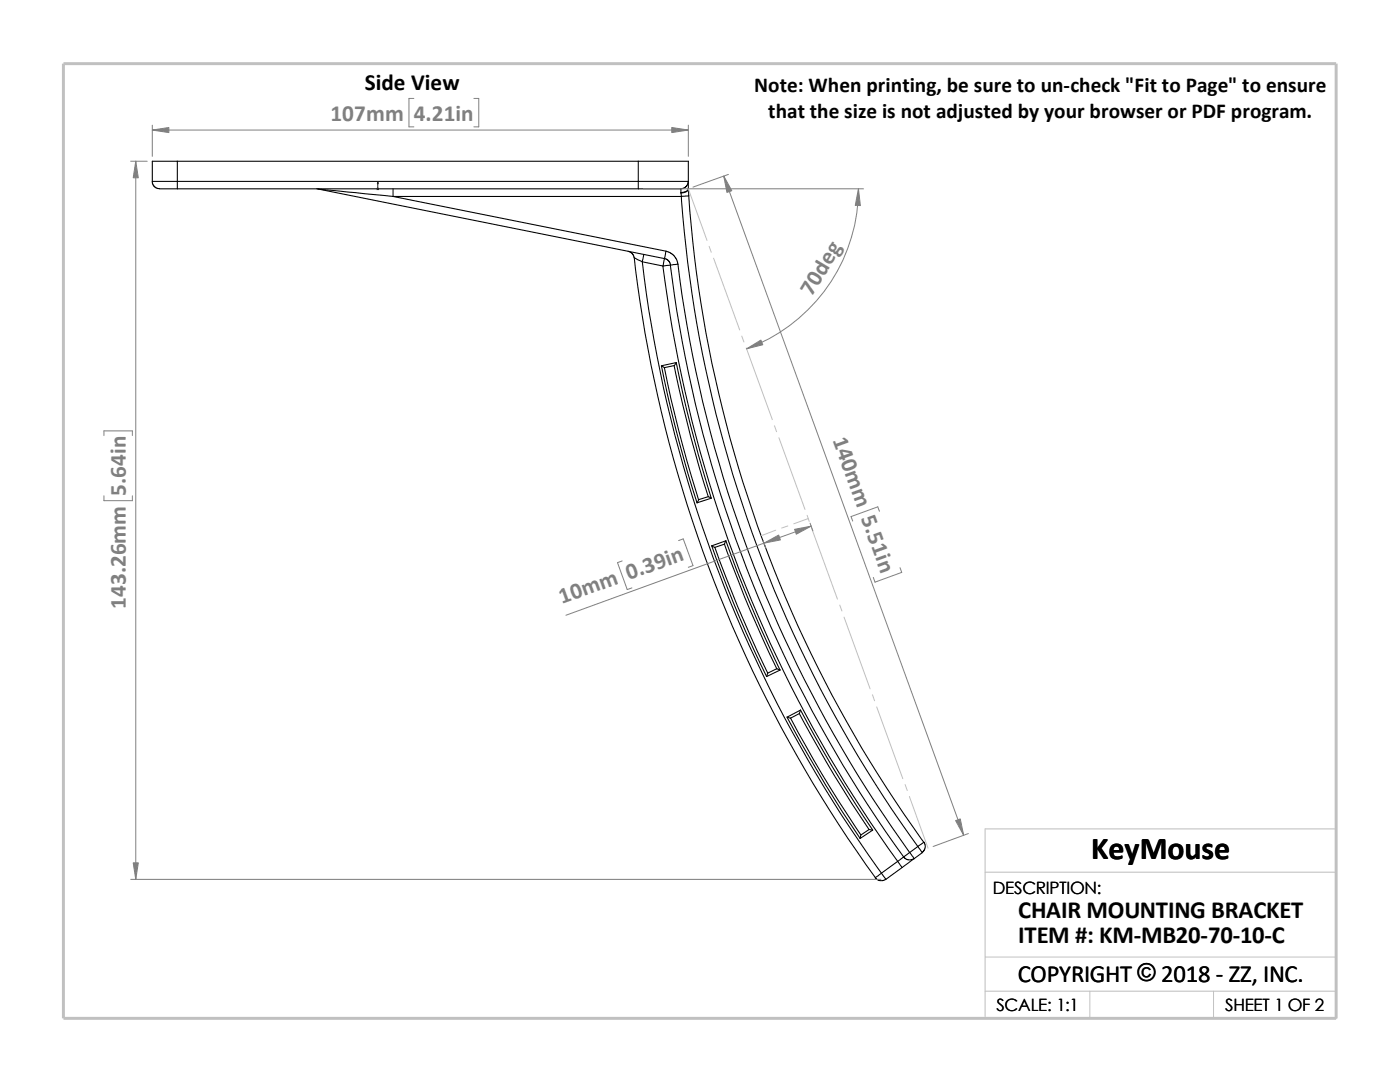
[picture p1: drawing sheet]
<svg xmlns="http://www.w3.org/2000/svg" width="279mm" height="216mm" viewBox="0 0 279 216" stroke-linecap="round" stroke-linejoin="round" font-family="sans-serif">
<g fill="none" stroke="#c0c0c0" stroke-width=".2">
<path d="M137.4 37.7l3.7 10.3M141.5 49.1l.4 1.2M142.4 51.5l5.2 14.3M148 67.1l.5 1.1M148.9 69.4l5.2 14.3M154.6 85l.4 1.1M155.4 87.3l5.3 14.3M154.8 105.8l-2.9 1.1M157.2 104.9l-1.2 .5M161.1 102.8l.4 1.3M161.3 103.5l-2.9 1M161.9 105.2l5.2 14.3"/>
<path d="M167.6 120.7l.4 1.2M168.4 123.1l5.3 14.4M174.1 138.6l.4 1.2M175 141.1l5.2 14.3M180.6 156.5l.5 1.2M181.5 158.9l3.7 10.3M196.6 174h70.1M196.6 197.8h70.1M196.6 191h70.1M217.5 197.8v5.4M242.2 197.8v5.4M26.8 203.2h239.9v-37.8h-70.1v37.8"/>
</g>
<path d="M12.7 12.7h254v190.5h-254z" fill="none" stroke="#c0c0c0" stroke-width=".59"/>
<g fill="none" stroke="#000" stroke-width=".21">
<path d="M30.4 36.2h5M30.4 36.2v.3l.3 .6 .8 .5 3.9 .1M35.4 36.2v1.5M35.4 32.2h-5v4M35.4 32.2v4M35.4 36.2h92M35.4 32.2h92M35.4 37.7h92M63.2 37.7h.3M63.5 37.7l69.1 13.9M63.5 37.7l14.9 1.5M78.4 39.2l54.5 10.9-.3 1.5"/>
<path d="M78.4 39.2h57.6M78.4 37.7v1.5M127.4 37.7h8.5v.7M127.4 32.2v4M127.4 36.2v1.5M127.4 36.2h10M127.4 32.2h10v4M135.9 38.5l.1 .7M135.9 38.4v.1M136 39.2a251 251 0 0 0 47.2 129.7M137.4 37.8a1.39 1.39 0 0 1-1.5 .7M137.4 37.8l.1 1.3"/>
<path d="M137.4 37.6v.2M137.4 36.2l-.2 .7-.4 .4-.6 .3h-.3M137.4 37.6a1.34 1.34 0 0 1-1.5 .8M137.4 36.2v1.4M137.5 39.1l-1.5 .1M137.5 39.1a249.8 249.8 0 0 0 46.9 129M125.3 50.2l.6 .2 .4 .4 .3 .6 1.6 .8M126.6 51.4a261.4 261.4 0 0 0 48.1 123.7l1.2-.9M128.2 52.2l4.1 .9M128.2 52.2a259.8 259.8 0 0 0 47.7 122M128.5 50.8l-.3 1.4M132.3 53.1a256 256 0 0 0 46.9 118.8"/>
<path d="M132.6 51.6l.9 .5 .3 .7M132.6 51.6l-.3 1.5M132.9 50.1l.9 .4 .8 .6 .5 .8 .2 .8M133.8 52.9a254.9 254.9 0 0 0 46.5 118.1M135.3 52.7a253.2 253.2 0 0 0 46.2 117.4M135.3 52.7l-3 .4M132 73a249.7 249.7 0 0 0 7.1 27.3M132 73l.6 .4M132.6 73.4a254.3 254.3 0 0 0 6.8 26.3M134.5 72.9a263.7 263.7 0 0 0 6.9 26.2M135 72.3l-.4 .6-2 .5M135 72.3l-3 .7"/>
<path d="M135 72.3a265.5 265.5 0 0 0 6.9 27.1M141.4 99.1l.6 .3-2.9 .9M141.4 99.1l-2 .6-.3 .6M142 108.9a238.8 238.8 0 0 0 11 26.1M142.7 109.2a241.5 241.5 0 0 0 10.5 25.1M144.6 108.5a232.4 232.4 0 0 0 10.4 24.9M144.6 108.6l-1.9 .6M144.9 107.9l-.3 .7M144.9 107.9l-2.9 1 .7 .3M144.9 107.9a263.6 263.6 0 0 0 10.8 25.8M155 133.4l.7 .3-2.7 1.3M155 133.4l-1.8 .9-.2 .7"/>
<path d="M157.1 143.1a282.7 282.7 0 0 0 14.6 24.2M157.8 143.3a237.6 237.6 0 0 0 14 23.3M159.5 142.4a245.9 245.9 0 0 0 13.9 23.1M159.8 141.7a245 245 0 0 0 14.4 23.9M159.8 141.7l-2.7 1.4 .7 .2M159.8 141.7l-.2 .7-1.8 .9M173.4 165.5l.8 .2-2.5 1.6M173.4 165.5l-1.6 1.1-.1 .7M174.7 175.1l.2 .3 .7 .3h.6l.6-.2M175.9 174.2l.9 1.3M179.2 171.9l.8 1.2M179.2 171.9l-3.3 2.3"/>
<path d="M180 173.1l-3.2 2.4M180.3 171l-1.1 .9M180.3 171l.3 .3 .6 .3h.7l.6-.3M181.6 170.1l-1.3 .9M181.6 170.1l.9 1.2M182.5 171.3l-2.5 1.8M183.2 168.9l.9 1.2-1.6 1.2M183.2 168.9l1.2-.8 .3 .6-.1 .5-.2 .6-.4 .3M183.2 168.9l-1.6 1.2"/>
</g>
<path d="M75.4 36.3l.1 .4h-.2z" fill="#00f" stroke="#00f" stroke-width=".2"/>
<path d="M75.3 37.7h.3M75.3 37.5l.3 .3M75.4 37.7h.1M75.4 36.3v1.5M75.5 37.5l-.3 .3" fill="none" stroke="#00f" stroke-width=".2"/>
<g fill="none" stroke="#808080" stroke-width=".2">
<path d="M82.6 19.6h-1v5.7h1M94.6 19.6h.9v5.7h-.9M26.1 32.2h3.3M27.1 32.2v143.3M30.4 26h107M30.4 25v6.2M128.4 37.7h43.9M137.4 25v6.2M144.4 35.1l47.9 131.6M145.4 34.8l-7.1 2.5M171.3 37.7a33.9 33.9 0 0 1-22.3 31.9M20.7 86.9v-.9h5.7v.9"/>
<path d="M20.7 98.9v1h5.7v-1M124.2 111.9l-1 .4 2 5.3 .9-.3M135.4 107.9l1-.4 1.9 5.4-.9 .3M152.3 107.8l.5 1.5M161.7 104.4l.5 1.5M161.9 105l-49 17.8M175.5 102l-.3-.9-5.4 2 .4 .9M179.6 113.3l.4 .9-5.4 2-.3-1M26.1 175.5h149.7M193.3 166.3l-7.1 2.6"/>
</g>
<g fill="#808080" stroke="#808080" stroke-width=".2">
<path d="M144.4 35.1l1.6 3-.9 .3z"/>
<path d="M190.7 163.7l.9-.3 .7 3.3z"/>
<path d="M158.6 105.6l3.3-.6-3 1.6z"/>
<path d="M152.5 108.4l2.9-1.6 .3 .9z"/>
<path d="M149 69.6l2.8-1.7 .4 .9z"/>
<path d="M171.3 37.7l.4 3.3h-1z"/>
<path d="M30.4 26l3.3-.6v1.1z"/>
<path d="M134.1 25.4l3.3 .6-3.3 .5z"/>
<path d="M27.1 32.2l.5 3.3h-1z"/>
<path d="M26.6 172.2h1l-.5 3.3z"/>
</g>
<text font-size="6.4" x="217.8" y="171.4">KeyMouse</text>
<g font-size="4.9">
<text x="203.2" y="183.2">CHAIR MOUNTING BRACKET</text>
<text x="203.2" y="188.1">ITEM #: KM-MB20-70-10-C</text>
<text x="203.1" y="195.9">COPYRIGHT © 2018 - ZZ, INC.</text>
<text x="227" y="195.8">©</text>
</g>
<text font-size="4.6" x="72.8" y="18">Side View</text>
<g font-size="4.6" fill="#808080">
<text x="66" y="24.1">107mm</text>
<text x="82.6" y="24.1">4.21in</text>
<text x="162" y="59.3" transform="rotate(-59 162 59.3)">70deg</text>
<text x="166.1" y="87.8" transform="rotate(70 166.1 87.8)">140mm 5.51in</text>
<text x="25.1" y="98.9" transform="rotate(-90 25.1 98.9)">5.64in</text>
<text x="25.1" y="121.5" transform="rotate(-90 25.1 121.5)">143.26mm</text>
<text x="112.1" y="120.6" transform="rotate(-20 112.1 120.6)">10mm 0.39in</text>
</g>
<g font-size="4.2">
<text x="150.5" y="18.4">Note: When printing, be sure to un-check &quot;Fit to Page&quot; to ensure</text>
<text x="153.3" y="23.6">that the size is not adjusted by your browser or PDF program.</text>
</g>
<g font-size="3.4">
<text x="198.2" y="178.5">DESCRIPTION:</text>
<text x="198.8" y="201.7">SCALE: 1:1</text>
<text x="244.5" y="201.7">SHEET 1 OF 2</text>
</g>
</svg>
